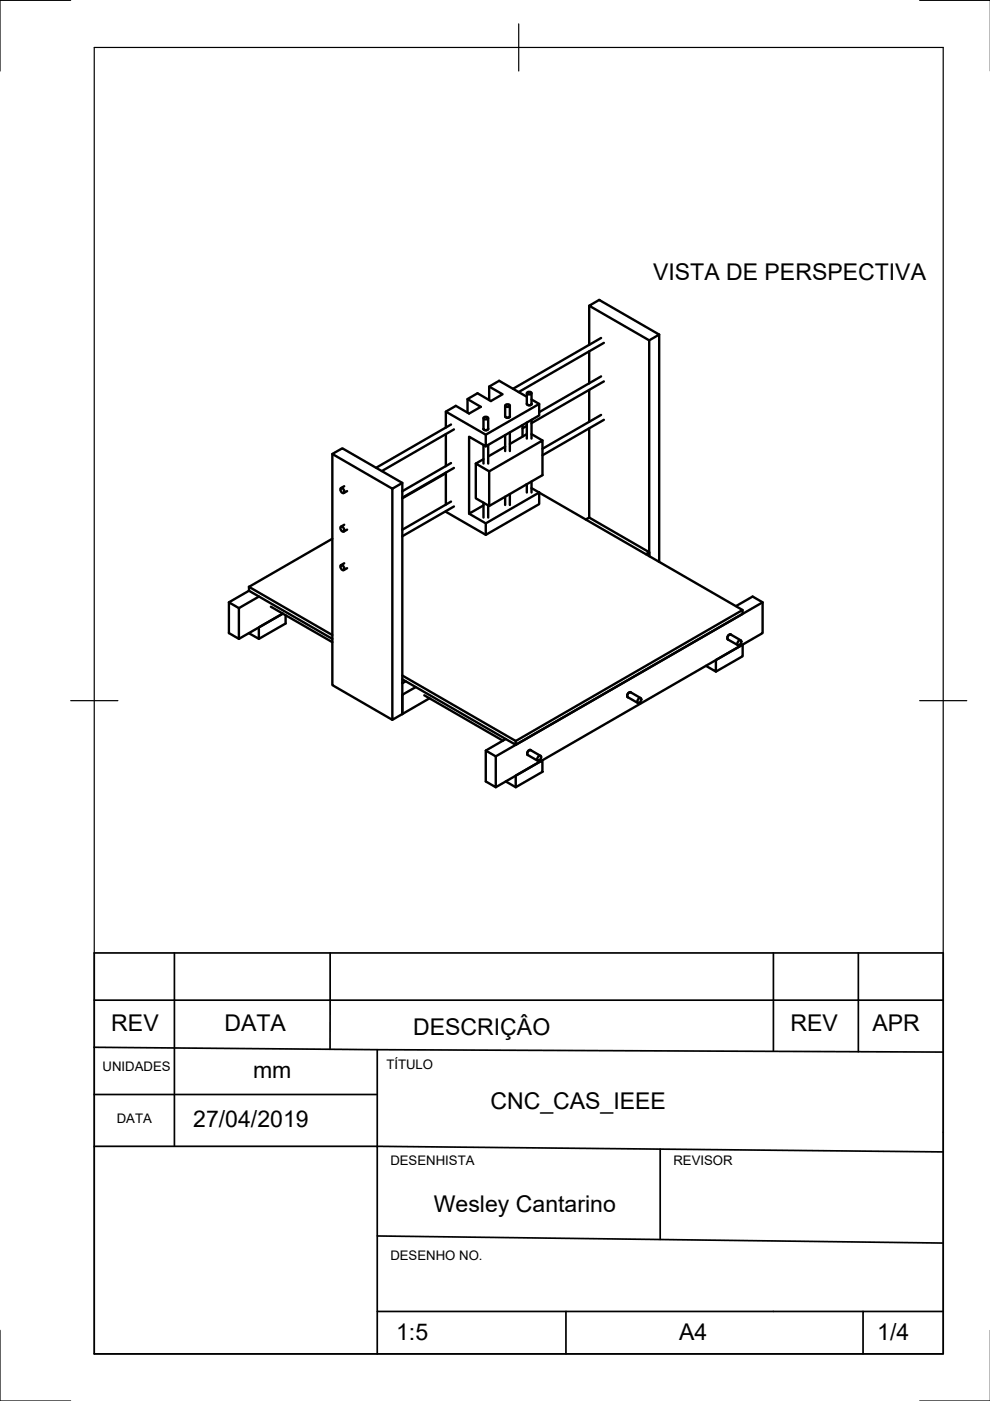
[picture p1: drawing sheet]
<svg xmlns="http://www.w3.org/2000/svg" width="210mm" height="297mm" viewBox="0 0 210 297" stroke-linecap="round" stroke-linejoin="round" font-family="sans-serif">
<!-- layer: Visible -->
<g fill="none" stroke="#000" stroke-width=".51">
<path d="M124.9 64.8l2.1-1.2 12.8 7.3-2.2 1.3zM124.9 64.8v8.3M124.9 74.5v6.8M127.4 79.8l-13.1 7.6M127.4 71.7l-18.6 10.7M128 72.7l-18 10.4M137.6 72.2v45.7v-.8l-12.7-7.4-.7 .4M139.8 70.9v48.2M70.5 96.3l2.1-1.3 12.7 7.4-2.1 1.2zM70.5 96.3v49l12.7 7.3M94.5 92v6.8M94.5 87.3l8.5 4.9"/>
<path d="M95.6 98.2l-10.3 5.9M95.6 90l-15.8 9.2M96.2 99.2l-10.9 6.3M96.2 91l-15.2 8.9M99.1 84.6l2.8 1.7-2.4 1.4-2.9-1.7-2.1 1.3v3.4M100.9 98.3v7.3l2.8 1.7M102.5 90.9a.58 .58 0 0 0 1 0M102.5 97.4l-1.6 .9 2.8 1.6 11.3-6.5v7.3l-11.3 6.6v-7.4M102.5 88.7v2.2M102.5 94.3v4M102.7 88.4h.4l.4 .3-.6 .2-.4-.2zM103 94.6v-2.4l11.3-6.6v2.5l-11.3 6.5-3.5-2v16.3l3-1.7"/>
<path d="M103.5 88.7v2.2M103.5 94.3v4M103.7 82l2.9 1.6-2.5 1.4-2.9-1.6-2.1 1.2v2.9M107.1 86v2.3a.58 .58 0 0 0 1 0M107.1 92.3v3.3M107.1 94.7l-3.6 2.1M107.3 85.8l.4-.1 .4 .4-.6 .2-.4-.2zM108.1 86v2.3M108.1 91.7v3.9M110.8 90.1v2.5M111.7 84.1l-5.9-3.4-2.1 1.3v2.8M111.7 90.3l-.9 .5"/>
<path d="M111.7 83.4v2.2M111.7 89.6v3.4M111.7 92l-3.6 2.1M111.9 83.1h.4l.4 .3-.6 .2-.4-.2zM112.7 83.4v2.2a.58 .58 0 0 1-1 0M112.7 84.7l1.6 .9M112.7 89v4M112.7 92l2.3 1.4M124.9 82.7v6.7M124.9 90.8v18.9M127.4 88l-12.4 7.2M128 89l-13 7.5"/>
<path d="M128 80.9l-15.3 8.8M70.5 114.2l-17.7 10.2M72.2 119.9l.2-.1a.66 .66 0 0 1 .5 .4 .66 .66 0 0 1-.1 .7 .78 .78 0 0 1-.6-1zM72.2 111.7l.2-.1a.66 .66 0 0 1 .5 .4 .66 .66 0 0 1-.1 .7 .78 .78 0 0 1-.6-1zM72.2 103.5h.2a.66 .66 0 0 1 .5 .4 .66 .66 0 0 1-.1 .7 .78 .78 0 0 1-.6-1.1zM73 119.4l-.7 .4M73 111.3l-.7 .4M73 103.1l-.7 .4M73.6 112.3l-.7 .4M73.6 104.1l-.7 .4M83.2 103.6v49l2.1-1.2M85.3 102.4v49"/>
<path d="M94.5 100.3l-9.2 5.3M94.5 100.2v6.8M94.5 108.4v.1l8.5 4.9M95.6 106.3l-10.3 6M96.2 107.4l-10.9 6.3M102.5 106.6v3.1M103.5 107.2v2.5M107.1 105.3v1.8M108.1 104.7v2.4M111.5 102.8l.2 .1M111.7 102.7v1.7M112.7 103.5l1.6 .9"/>
<path d="M112.7 102.1v2.3M114.3 104.4l43.1 24.9v.9l-48.1 27.7M114.3 104.4l-11.3 6.6-3.5-2.1M114.3 104.4v2.5l-11.3 6.5v-2.4M137.6 117.1l-.7 .4M52.8 134.2l2.1 1.3v-2.5l5.1-2.9-9.3 5.4M52.8 125.3l-4.3 2.4M52.8 124.4v.9M52.8 125.3l17.7 10.2M52.8 124.4l17.7 10.2M54.9 126.5l-4.2 2.4v6.6l-2.2-1.3v-6.5l2.2 1.2M57.4 128.6l13.1 7.6"/>
<path d="M60.6 130.4v1.8l-5.7 3.3M73.6 120.5l-.7 .4M154.3 135.6l2.1 1.2M154.3 135.6a.7 .7 0 0 1 .6-1.1l2.1 1.2M156 128.5l3.6-2 2.1 1.2v6.5l-56.6 32.7M156.5 136l.2-.2h.4a.66 .66 0 0 1-.1 .7 .66 .66 0 0 1-.6 .2zM157.4 129.3l-48.1 27.8v.8l-24-13.9M161.7 127.7l-56.6 32.7v6.5l-2.1-1.2v-6.6l2.1 1.3M85.3 144.7l.1 .1M85.3 143.2l24 13.9M86 144.4l-.7 .5M88.1 145.7l-2.8 1.6v4.1"/>
<path d="M90 147.4l16.6 9.6M91.1 148l-5.8 3.4M107.2 156.7l-4.2 2.4M133.7 146.8a.7 .7 0 0 0-.6 1l2.1 1.2M133.7 146.8l2.1 1.2M135.3 148.2l.2-.2 .4 .1a.66 .66 0 0 1-.1 .7 .66 .66 0 0 1-.6 .2zM149.7 141.2l2.1 1.2v-2.5l5.7-3.2v2.4l-5.7 3.3M107.2 165.7l2.1 1.2M109.3 164.5l5.7-3.3v2.4l-5.7 3.3zM114.1 160.5l.2-.2h.4a.66 .66 0 0 1-.1 .7 .66 .66 0 0 1-.7 .2zM114.6 160.3l-2.1-1.3a.7 .7 0 0 0-.6 1.1l2.1 1.2"/>
</g>
<!-- layer: Border -->
<path d="M15 .1h-15v15M20 10.1h180v276.9h-180zM110 5.1v10M195 .1h15M15 148.6h10M195 148.6h10M0 282.1v14.9h15M195 297h15" fill="none" stroke="#000" stroke-width=".25"/>
<!-- layer: TitleBlock -->
<g fill="none" stroke="#000" stroke-width=".36">
<path d="M20 212.1v-10.1h180v21.1M37 202v41M70 202v20.5M164 202v20.9M182 202v21M200 212.1h-180v9.9M20 222l60 .6 120 .5v63.9h-180v-44h60v44M20 222v21M20 232.1h60M80 222.6v20.4l120 1.2M140 243.6v19.2M80 278.1h103"/>
<path d="M80 262.1l120 1.5M120 278.1v8.9M200 278.1h-17v8.9"/>
</g>
<g font-size="4.9">
<text x="138.5" y="59.3">VISTA DE PERSPECTIVA</text>
<text x="23.6" y="218.6">REV</text>
<text x="47.6" y="218.6">DATA</text>
<text x="87.6" y="219.4">DESCRIÇÂO</text>
<text x="167.6" y="218.6">REV</text>
<text x="185" y="218.6">APR</text>
<text x="53.7" y="228.5">mm</text>
<text x="41" y="239">27/04/2019</text>
<text x="104" y="235">CNC_CAS_IEEE</text>
<text x="92" y="257.1">Wesley Cantarino</text>
<text x="84" y="284">1:5</text>
<text x="144" y="284">A4</text>
<text x="186" y="284">1/4</text>
</g>
<g font-size="2.8">
<text x="21.8" y="227.1">UNIDADES</text>
<text x="81.9" y="226.6">TÍTULO</text>
<text x="24.8" y="238">DATA</text>
<text x="82.8" y="247.1">DESENHISTA</text>
<text x="142.8" y="247.1">REVISOR</text>
<text x="82.8" y="267.1">DESENHO NO.</text>
</g>
</svg>
